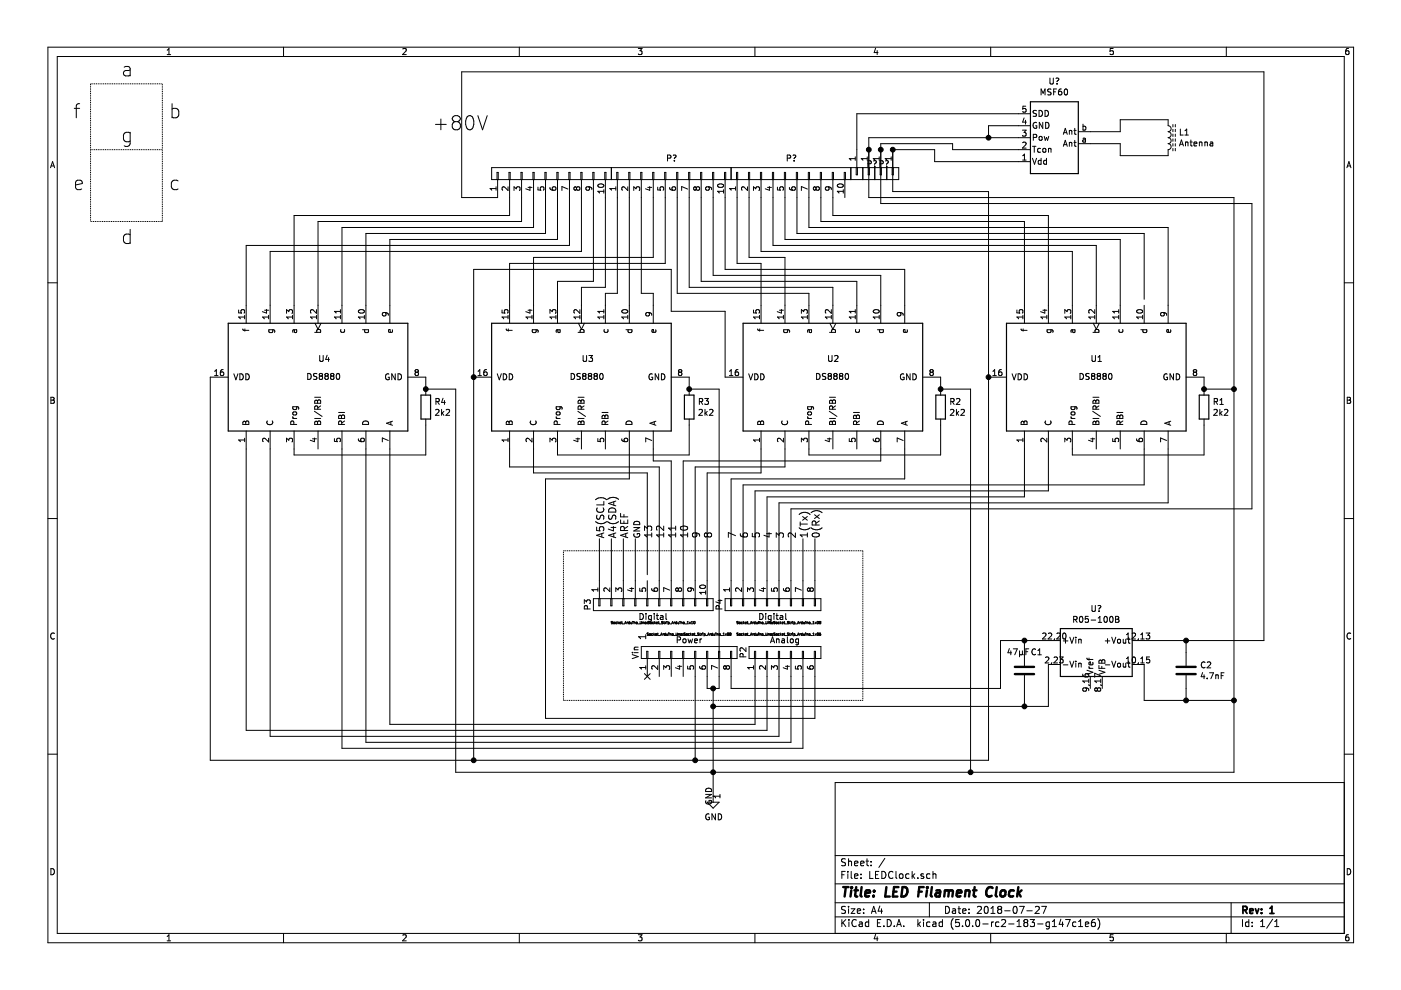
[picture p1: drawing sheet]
EESchema Schematic File Version 4
LIBS:LEDClock-cache
EELAYER 26 0
EELAYER END
$Descr A4 11693 8268
encoding utf-8
Sheet 1 1
Title "LED Filament Clock"
Date "2018-07-27"
Rev "1"
Comp ""
Comment1 ""
Comment2 ""
Comment3 ""
Comment4 ""
$EndDescr
Text Label 6850 4500 1    60   ~ 0
0(Rx)
Text Label 6650 4500 1    60   ~ 0
2
Text Label 6750 4500 1    60   ~ 0
1(Tx)
Text Label 6550 4500 1    60   ~ 0
3
Text Label 6450 4500 1    60   ~ 0
4
Text Label 6350 4500 1    60   ~ 0
5
Text Label 6250 4500 1    60   ~ 0
6
Text Label 6150 4500 1    60   ~ 0
7
Text Label 5950 4500 1    60   ~ 0
8
Text Label 5850 4500 1    60   ~ 0
9
Text Label 5750 4500 1    60   ~ 0
10
Text Label 5650 4500 1    60   ~ 0
11
Text Label 5450 4500 1    60   ~ 0
13
Text Label 5250 4500 1    60   ~ 0
AREF
NoConn ~ 5400 5650
Text Label 5150 4500 1    60   ~ 0
A4(SDA)
Text Label 5050 4500 1    60   ~ 0
A5(SCL)
$Comp
L LEDClock-rescue:CONN_01X08 Vin
U 1 1
P 5750 5450
F 0 "Vin" H 5750 5900 50  0000 C CNN
F 1 "Power" V 5850 5450 50  0000 C CNN
F 2 "Socket_Arduino_Uno:Socket_Strip_Arduino_1x08" V 5900 5450 20  0000 C CNN
F 3 "" H 5750 5450 50  0000 C CNN
	1    5750 5450
	0    -1   -1   0   
$EndComp
$Comp
L LEDClock-rescue:CONN_01X06 P2
U 1 1
P 6550 5450
F 0 "P2" H 6550 5800 50  0000 C CNN
F 1 "Analog" V 6650 5450 50  0000 C CNN
F 2 "Socket_Arduino_Uno:Socket_Strip_Arduino_1x06" V 6700 5500 20  0000 C CNN
F 3 "" H 6550 5450 50  0000 C CNN
	1    6550 5450
	0    -1   -1   0   
$EndComp
$Comp
L LEDClock-rescue:CONN_01X08 P4
U 1 1
P 6450 5050
F 0 "P4" H 6450 5500 50  0000 C CNN
F 1 "Digital" V 6550 5050 50  0000 C CNN
F 2 "Socket_Arduino_Uno:Socket_Strip_Arduino_1x08" V 6600 5000 20  0000 C CNN
F 3 "" H 6450 5050 50  0000 C CNN
	1    6450 5050
	0    -1   1    0   
$EndComp
$Comp
L LEDClock-rescue:CONN_01X10 P3
U 1 1
P 5450 5050
F 0 "P3" H 5450 5600 50  0000 C CNN
F 1 "Digital" V 5550 5050 50  0000 C CNN
F 2 "Socket_Arduino_Uno:Socket_Strip_Arduino_1x10" V 5600 5050 20  0000 C CNN
F 3 "" H 5450 5050 50  0000 C CNN
	1    5450 5050
	0    -1   1    0   
$EndComp
Wire Wire Line
	5100 4850 5100 4500
Wire Wire Line
	5000 4850 5000 4500
Wire Wire Line
	6800 4850 6800 4500
Wire Wire Line
	6700 4850 6700 4500
Text Notes 5400 5350 1    60   ~ 0
1
$Comp
L LEDClock-rescue:CONN_01X10 P?
U 1 1
P 5600 1450
F 0 "P?" V 5724 1445 50  0000 C CNN
F 1 "CONN_01X10" V 5724 1445 50  0001 C CNN
F 2 "" H 5600 1450 50  0000 C CNN
F 3 "" H 5600 1450 50  0000 C CNN
	1    5600 1450
	0    -1   -1   0   
$EndComp
$Comp
L LEDClock-rescue:CONN_01X10 P1a
U 1 1
P 4600 1450
F 0 "P1a" V 4724 1445 50  0001 C CNN
F 1 "CONN_01X10" V 4724 1445 50  0001 C CNN
F 2 "" H 4600 1450 50  0000 C CNN
F 3 "" H 4600 1450 50  0000 C CNN
	1    4600 1450
	0    -1   -1   0   
$EndComp
$Comp
L LEDClock-rescue:CONN_01X10 P?
U 1 1
P 6600 1450
F 0 "P?" V 6724 1445 50  0000 C CNN
F 1 "CONN_01X10" V 6724 1445 50  0001 C CNN
F 2 "" H 6600 1450 50  0000 C CNN
F 3 "" H 6600 1450 50  0000 C CNN
	1    6600 1450
	0    -1   -1   0   
$EndComp
$Comp
L LEDClock-rescue:CONN_01X01 P?
U 1 1
P 7150 1450
F 0 "P?" V 7068 1528 50  0000 L CNN
F 1 "CONN_01X01" H 7228 1400 50  0001 L CNN
F 2 "" H 7150 1450 50  0000 C CNN
F 3 "" H 7150 1450 50  0000 C CNN
	1    7150 1450
	0    1    1    0   
$EndComp
$Comp
L LEDClock-rescue:CONN_01X01 P?
U 1 1
P 7250 1450
F 0 "P?" V 7168 1528 50  0000 L CNN
F 1 "CONN_01X01" H 7328 1400 50  0001 L CNN
F 2 "" H 7250 1450 50  0000 C CNN
F 3 "" H 7250 1450 50  0000 C CNN
	1    7250 1450
	0    1    1    0   
$EndComp
Wire Notes Line
	4700 4600 7200 4600
Wire Notes Line
	7200 4600 7200 5850
Wire Notes Line
	7200 5850 4700 5850
Wire Notes Line
	4700 5850 4700 4600
$Comp
L contrib:DS8880 U1
U 1 1
P 9150 3150
F 0 "U1" V 9300 3200 50  0000 R CNN
F 1 "DS8880" V 9150 3300 50  0000 R CNN
F 2 "" H 9150 3150 50  0001 C CNN
F 3 "" H 9150 3150 50  0001 C CNN
	1    9150 3150
	0    -1   -1   0   
$EndComp
$Comp
L contrib:DS8880 U2
U 1 1
P 6950 3150
F 0 "U2" V 7100 3200 50  0000 R CNN
F 1 "DS8880" V 6950 3300 50  0000 R CNN
F 2 "" H 6950 3150 50  0001 C CNN
F 3 "" H 6950 3150 50  0001 C CNN
	1    6950 3150
	0    -1   -1   0   
$EndComp
$Comp
L contrib:DS8880 U3
U 1 1
P 4850 3150
F 0 "U3" V 5000 3150 50  0000 R CNN
F 1 "DS8880" V 4850 3250 50  0000 R CNN
F 2 "" H 4850 3150 50  0001 C CNN
F 3 "" H 4850 3150 50  0001 C CNN
	1    4850 3150
	0    -1   -1   0   
$EndComp
$Comp
L contrib:DS8880 U4
U 1 1
P 2650 3150
F 0 "U4" V 2800 3150 50  0000 R CNN
F 1 "DS8880" V 2650 3250 50  0000 R CNN
F 2 "" H 2650 3150 50  0001 C CNN
F 3 "" H 2650 3150 50  0001 C CNN
	1    2650 3150
	0    -1   -1   0   
$EndComp
Wire Wire Line
	4250 1650 4250 1800
Wire Wire Line
	4250 1800 2450 1800
Wire Wire Line
	2650 1850 4350 1850
Wire Wire Line
	4350 1850 4350 1650
Wire Wire Line
	2850 1900 4450 1900
Wire Wire Line
	4450 1900 4450 1650
Wire Wire Line
	3050 1950 4550 1950
Wire Wire Line
	4550 1950 4550 1650
Wire Wire Line
	3250 2000 4650 2000
Wire Wire Line
	4650 2000 4650 1650
Wire Wire Line
	2050 2050 4750 2050
Wire Wire Line
	4750 2050 4750 1650
Wire Wire Line
	2250 2100 4850 2100
Wire Wire Line
	4850 2100 4850 1650
Wire Wire Line
	4850 2550 4850 2400
Wire Wire Line
	4850 2400 5050 2400
Wire Wire Line
	5050 2550 5050 2450
Wire Wire Line
	5450 2550 5450 2450
Wire Wire Line
	5450 2450 5350 2450
Wire Wire Line
	5050 1650 5050 2400
Wire Wire Line
	5250 1650 5250 2550
Wire Wire Line
	5350 1650 5350 2450
Wire Wire Line
	5050 2450 5150 2450
Wire Wire Line
	5150 1650 5150 2450
Wire Wire Line
	4650 2350 4950 2350
Wire Wire Line
	4950 2350 4950 1650
Wire Wire Line
	4450 2550 4450 2150
Wire Wire Line
	4450 2150 5450 2150
Wire Wire Line
	5450 2150 5450 1650
Wire Wire Line
	4250 2550 4250 2200
Wire Wire Line
	4250 2200 5550 2200
Wire Wire Line
	5550 2200 5550 1650
Wire Wire Line
	3250 2000 3250 2550
Wire Wire Line
	3050 1950 3050 2550
Wire Wire Line
	2850 1900 2850 2550
Wire Wire Line
	2650 1850 2650 2550
Wire Wire Line
	2450 1800 2450 2550
Wire Wire Line
	2250 2100 2250 2550
Wire Wire Line
	2050 2050 2050 2550
Wire Wire Line
	4650 2350 4650 2550
Wire Wire Line
	6750 2550 6750 2450
Wire Wire Line
	6750 2450 5650 2450
Wire Wire Line
	5650 2450 5650 1650
Wire Wire Line
	6950 2400 5750 2400
Wire Wire Line
	5750 2400 5750 1650
Wire Wire Line
	6950 2400 6950 2550
Wire Wire Line
	7150 2550 7150 2350
Wire Wire Line
	7150 2350 5850 2350
Wire Wire Line
	5850 1650 5850 2350
Wire Wire Line
	7350 2300 5950 2300
Wire Wire Line
	5950 2300 5950 1650
Wire Wire Line
	7350 2300 7350 2550
Wire Wire Line
	7550 2550 7550 2250
Wire Wire Line
	7550 2250 6050 2250
Wire Wire Line
	6050 2250 6050 1650
Wire Wire Line
	6350 2550 6350 2200
Wire Wire Line
	6350 2200 6150 2200
Wire Wire Line
	6150 2200 6150 1650
Wire Wire Line
	6550 2550 6550 2150
Wire Wire Line
	6550 2150 6250 2150
Wire Wire Line
	6250 2150 6250 1650
Wire Wire Line
	8950 2550 8950 2100
Wire Wire Line
	8950 2100 6350 2100
Wire Wire Line
	6350 2100 6350 1650
Wire Wire Line
	9150 2550 9150 2050
Wire Wire Line
	9150 2050 6450 2050
Wire Wire Line
	6450 2050 6450 1650
Wire Wire Line
	9350 2550 9350 2000
Wire Wire Line
	9350 2000 6550 2000
Wire Wire Line
	6550 2000 6550 1650
Wire Wire Line
	9550 2500 9550 1950
Wire Wire Line
	9550 1950 6650 1950
Wire Wire Line
	6650 1950 6650 1650
Wire Wire Line
	9750 2550 9750 1900
Wire Wire Line
	9750 1900 6750 1900
Wire Wire Line
	6750 1900 6750 1650
Wire Wire Line
	8550 1850 6850 1850
Wire Wire Line
	6850 1850 6850 1650
Wire Wire Line
	6950 1800 6950 1650
Wire Wire Line
	8550 1850 8550 2550
Wire Wire Line
	8750 1800 6950 1800
Wire Wire Line
	8750 1800 8750 2550
Text Label 5550 4500 1    60   ~ 0
12
Wire Wire Line
	9550 4050 9550 3750
Wire Wire Line
	5300 4850 5300 4500
Wire Wire Line
	5200 4500 5200 4850
Text Notes 5350 4500 1    50   ~ 0
GND
Wire Wire Line
	4250 3900 4250 3750
Wire Wire Line
	4450 3950 4450 3750
$Comp
L device:R R3
U 1 1
P 5750 3400
F 0 "R3" H 5820 3446 50  0000 L CNN
F 1 "2k2" H 5820 3355 50  0000 L CNN
F 2 "" V 5680 3400 50  0001 C CNN
F 3 "" H 5750 3400 50  0001 C CNN
	1    5750 3400
	1    0    0    -1  
$EndComp
$Comp
L device:R R2
U 1 1
P 7850 3400
F 0 "R2" H 7920 3446 50  0000 L CNN
F 1 "2k2" H 7920 3355 50  0000 L CNN
F 2 "" V 7780 3400 50  0001 C CNN
F 3 "" H 7850 3400 50  0001 C CNN
	1    7850 3400
	1    0    0    -1  
$EndComp
$Comp
L device:R R1
U 1 1
P 10050 3400
F 0 "R1" H 10120 3446 50  0000 L CNN
F 1 "2k2" H 10120 3355 50  0000 L CNN
F 2 "" V 9980 3400 50  0001 C CNN
F 3 "" H 10050 3400 50  0001 C CNN
	1    10050 3400
	1    0    0    -1  
$EndComp
$Comp
L device:R R4
U 1 1
P 3550 3400
F 0 "R4" H 3620 3446 50  0000 L CNN
F 1 "2k2" H 3620 3355 50  0000 L CNN
F 2 "" V 3480 3400 50  0001 C CNN
F 3 "" H 3550 3400 50  0001 C CNN
	1    3550 3400
	1    0    0    -1  
$EndComp
Wire Wire Line
	3550 3250 3550 3150
Wire Wire Line
	3550 3550 3550 3800
Wire Wire Line
	3550 3800 2450 3800
Wire Wire Line
	2450 3800 2450 3750
Wire Wire Line
	4650 3750 4650 3800
Wire Wire Line
	4650 3800 5750 3800
Wire Wire Line
	5750 3800 5750 3550
Wire Wire Line
	5750 3250 5750 3150
Wire Wire Line
	6750 3750 6750 3800
Wire Wire Line
	6750 3800 7850 3800
Wire Wire Line
	7850 3800 7850 3550
Wire Wire Line
	7850 3250 7850 3150
Wire Wire Line
	8950 3750 8950 3800
Wire Wire Line
	8950 3800 10050 3800
Wire Wire Line
	10050 3800 10050 3550
Wire Wire Line
	10050 3250 10050 3150
Wire Wire Line
	6000 5650 6000 5750
Wire Wire Line
	8100 3250 7850 3250
Connection ~ 7850 3250
Wire Wire Line
	10050 3250 10300 3250
Connection ~ 10050 3250
Wire Wire Line
	6000 3250 5750 3250
Connection ~ 5750 3250
Wire Wire Line
	3800 3250 3550 3250
Connection ~ 3550 3250
$Comp
L power:GND #PWR?
U 1 1
P 5950 6650
F 0 "#PWR?" H 5950 6400 50  0001 C CNN
F 1 "GND" H 5955 6477 50  0000 C CNN
F 2 "" H 5950 6650 50  0001 C CNN
F 3 "" H 5950 6650 50  0001 C CNN
	1    5950 6650
	1    0    0    -1  
$EndComp
Wire Wire Line
	6000 5750 5950 5750
Wire Wire Line
	5900 5750 5900 5650
Connection ~ 5950 5750
Wire Wire Line
	5950 5750 5900 5750
Connection ~ 5950 6450
Wire Wire Line
	5950 6450 3800 6450
Wire Wire Line
	3800 3250 3800 6450
Wire Wire Line
	5800 5650 5800 6350
Wire Wire Line
	5800 6350 3950 6350
Wire Wire Line
	1750 6350 1750 3150
Wire Wire Line
	3950 3150 3950 6350
Connection ~ 3950 6350
Wire Wire Line
	3950 6350 1750 6350
Wire Wire Line
	5800 6350 8250 6350
Connection ~ 5800 6350
Wire Wire Line
	3950 3150 3950 2250
Wire Wire Line
	3950 2250 5600 2250
Wire Wire Line
	5600 2250 5600 2600
Wire Wire Line
	5600 2600 6050 2600
Wire Wire Line
	6050 2600 6050 3150
Connection ~ 3950 3150
Wire Wire Line
	6100 5650 6100 5750
Wire Wire Line
	6100 5750 8350 5750
Wire Wire Line
	9550 5350 9900 5350
Wire Wire Line
	10550 5350 10550 600 
Wire Wire Line
	10550 600  3850 600 
Wire Wire Line
	3850 600  3850 1650
Wire Wire Line
	3850 1650 4150 1650
Wire Wire Line
	10300 3250 10300 1650
Connection ~ 10300 3250
Wire Wire Line
	8350 5350 8350 5750
Wire Wire Line
	8350 5350 8550 5350
$Comp
L device:C C1
U 1 1
P 8550 5600
F 0 "C1" H 8500 5450 50  0000 R CNN
F 1 "47µF" H 8700 5450 50  0000 R CNN
F 2 "" H 8588 5450 50  0001 C CNN
F 3 "" H 8550 5600 50  0001 C CNN
	1    8550 5600
	-1   0    0    1   
$EndComp
$Comp
L device:C C2
U 1 1
P 9900 5600
F 0 "C2" H 10015 5646 50  0000 L CNN
F 1 "4.7nF" H 10015 5555 50  0000 L CNN
F 2 "" H 9938 5450 50  0001 C CNN
F 3 "" H 9900 5600 50  0001 C CNN
	1    9900 5600
	1    0    0    -1  
$EndComp
Connection ~ 10300 5850
Wire Wire Line
	10300 5850 10300 6450
Wire Wire Line
	10300 3250 10300 5850
Wire Wire Line
	9550 5550 9550 5850
Wire Wire Line
	9550 5850 9900 5850
Wire Wire Line
	9900 5450 9900 5350
Connection ~ 9900 5350
Wire Wire Line
	9900 5350 10550 5350
Wire Wire Line
	9900 5750 9900 5850
Connection ~ 9900 5850
Wire Wire Line
	9900 5850 10300 5850
Wire Wire Line
	8550 5450 8550 5350
Connection ~ 8550 5350
Wire Wire Line
	8550 5350 8750 5350
Wire Wire Line
	5950 5750 5950 5900
$Comp
L dc-dc:R05-100B U?
U 1 1
P 9150 5450
F 0 "U?" H 9150 5817 50  0000 C CNN
F 1 "R05-100B" H 9150 5726 50  0000 C CNN
F 2 "" H 9200 5200 50  0001 L CNN
F 3 "http://www.ti.com/lit/ds/symlink/tps563200.pdf" H 9150 5450 50  0001 C CNN
	1    9150 5450
	1    0    0    -1  
$EndComp
Wire Wire Line
	5950 5900 8550 5900
Wire Wire Line
	8750 5900 8750 5550
Connection ~ 5950 5900
Wire Wire Line
	5950 5900 5950 6450
Wire Wire Line
	8550 5750 8550 5900
Connection ~ 8550 5900
Wire Wire Line
	8550 5900 8750 5900
Wire Wire Line
	6300 5650 6300 6050
Wire Wire Line
	6300 6050 3250 6050
Wire Wire Line
	3250 6050 3250 3750
Wire Wire Line
	6400 5650 6400 6100
Wire Wire Line
	6400 6100 2050 6100
Wire Wire Line
	2050 6100 2050 3750
Wire Wire Line
	6500 5650 6500 6150
Wire Wire Line
	6500 6150 2250 6150
Wire Wire Line
	2250 6150 2250 3750
Wire Wire Line
	6600 6200 3050 6200
Wire Wire Line
	3050 6200 3050 3750
Wire Wire Line
	6600 5650 6600 6200
Wire Wire Line
	2850 6250 2850 3750
$Comp
L LEDClock-rescue:CONN_01X01 P?
U 1 1
P 7350 1450
F 0 "P?" V 7268 1528 50  0001 L CNN
F 1 "CONN_01X01" V 7313 1528 50  0001 L CNN
F 2 "" H 7350 1450 50  0000 C CNN
F 3 "" H 7350 1450 50  0000 C CNN
	1    7350 1450
	0    1    1    0   
$EndComp
$Comp
L LEDClock-rescue:CONN_01X01 P?
U 1 1
P 7450 1450
F 0 "P?" V 7368 1528 50  0001 L CNN
F 1 "CONN_01X01" V 7413 1528 50  0001 L CNN
F 2 "" H 7450 1450 50  0000 C CNN
F 3 "" H 7450 1450 50  0000 C CNN
	1    7450 1450
	0    1    1    0   
$EndComp
$Comp
L dc-dc:MSF60 U?
U 1 1
P 8800 1150
F 0 "U?" V 9267 1150 50  0000 C CNN
F 1 "MSF60" V 9176 1150 50  0000 C CNN
F 2 "" H 8850 900 50  0001 L CNN
F 3 "http://www.ti.com/lit/ds/symlink/tps563200.pdf" H 8800 1150 50  0001 C CNN
	1    8800 1150
	0    -1   -1   0   
$EndComp
Wire Wire Line
	10300 1650 7250 1650
Wire Wire Line
	7250 1650 7250 1250
Wire Wire Line
	8250 3150 8250 1600
Wire Wire Line
	8250 1600 7450 1600
Wire Wire Line
	7450 1600 7450 1250
Wire Wire Line
	7350 1250 7350 1700
Wire Wire Line
	7350 1700 10450 1700
Wire Wire Line
	6600 4250 10450 4250
Wire Wire Line
	6700 5650 6700 6250
Wire Wire Line
	6700 6250 2850 6250
Wire Wire Line
	6600 4250 6600 4850
Wire Wire Line
	10450 1700 10450 4250
Wire Wire Line
	6500 4850 6500 4200
Wire Wire Line
	6500 4200 9750 4200
Wire Wire Line
	9750 4200 9750 3750
Wire Wire Line
	6400 4150 8550 4150
Wire Wire Line
	8550 4150 8550 3750
Wire Wire Line
	6400 4150 6400 4850
Wire Wire Line
	6300 4850 6300 4100
Wire Wire Line
	6300 4100 8750 4100
Wire Wire Line
	8750 4100 8750 3750
Wire Wire Line
	6200 4050 9550 4050
Wire Wire Line
	6200 4050 6200 4850
Wire Wire Line
	6100 4850 6100 4000
Wire Wire Line
	6100 4000 7550 4000
Wire Wire Line
	7550 4000 7550 3750
Wire Wire Line
	5900 4850 5900 3950
Wire Wire Line
	5900 3950 6350 3950
Wire Wire Line
	6350 3750 6350 3950
Wire Wire Line
	5800 4850 5800 3900
Wire Wire Line
	5800 3900 6550 3900
Wire Wire Line
	6550 3900 6550 3750
Wire Wire Line
	5700 4850 5700 3850
Wire Wire Line
	5700 3850 7350 3850
Wire Wire Line
	7350 3850 7350 3750
Wire Wire Line
	5600 4850 5600 3850
Wire Wire Line
	5600 3850 5450 3850
Wire Wire Line
	5450 3850 5450 3750
Wire Wire Line
	5500 4850 5500 3900
Wire Wire Line
	5500 3900 4250 3900
Wire Wire Line
	5400 4800 5400 3950
Wire Wire Line
	5400 3950 4450 3950
Wire Wire Line
	5250 3750 5250 4000
Wire Wire Line
	6800 5650 6800 6000
Wire Wire Line
	6800 6000 4550 6000
Wire Wire Line
	5250 4000 4550 4000
Wire Wire Line
	4550 4000 4550 6000
Wire Wire Line
	6000 5450 6000 3250
Wire Wire Line
	8100 3250 8100 6450
Connection ~ 8100 6450
Wire Wire Line
	8100 6450 10300 6450
Connection ~ 8250 3150
Wire Wire Line
	8250 3150 8250 6350
Wire Wire Line
	7450 1250 7800 1250
Wire Wire Line
	7800 1250 7800 1350
Wire Wire Line
	7800 1350 8500 1350
Connection ~ 7450 1250
Wire Wire Line
	7350 1250 7350 1200
Wire Wire Line
	7350 1200 7950 1200
Wire Wire Line
	7950 1200 7950 1250
Wire Wire Line
	7950 1250 8500 1250
Connection ~ 7350 1250
Wire Wire Line
	7250 1150 7250 1250
Connection ~ 7250 1250
Wire Wire Line
	8250 1150 8250 1050
Wire Wire Line
	8250 1050 8500 1050
Wire Wire Line
	7250 1150 8250 1150
Connection ~ 8250 1150
Wire Wire Line
	8250 1150 8500 1150
Wire Wire Line
	7150 1250 7150 950 
Wire Wire Line
	7150 950  8500 950 
$Comp
L device:L_Core_Ferrite L1
U 1 1
P 9750 1150
F 0 "L1" H 9838 1196 50  0000 L CNN
F 1 "Antenna" H 9838 1105 50  0000 L CNN
F 2 "" H 9750 1150 50  0001 C CNN
F 3 "" H 9750 1150 50  0001 C CNN
	1    9750 1150
	1    0    0    -1  
$EndComp
Wire Wire Line
	9100 1100 9350 1100
Wire Wire Line
	9350 1100 9350 1000
Wire Wire Line
	9350 1000 9750 1000
Wire Wire Line
	9100 1200 9350 1200
Wire Wire Line
	9350 1200 9350 1300
Wire Wire Line
	9350 1300 9750 1300
Wire Notes Line
	750  700  1350 700 
Wire Notes Line
	1350 700  1350 1850
Wire Notes Line
	1350 1850 750  1850
Wire Notes Line
	750  1850 750  700 
Wire Notes Line
	750  1250 1350 1250
Text Notes 1000 650  0    118  ~ 0
a
Text Notes 1400 1000 0    118  ~ 0
b
Text Notes 1400 1600 0    118  ~ 0
c
Text Notes 1000 2050 0    118  ~ 0
d
Text Notes 600  1600 0    118  ~ 0
e
Text Notes 600  1000 0    118  ~ 0
f
Text Notes 1000 1200 0    118  ~ 0
g
Wire Wire Line
	5950 6450 8100 6450
Wire Wire Line
	5950 6450 5950 6650
Text Notes 3600 1100 0    118  ~ 0
+80V
$EndSCHEMATC
